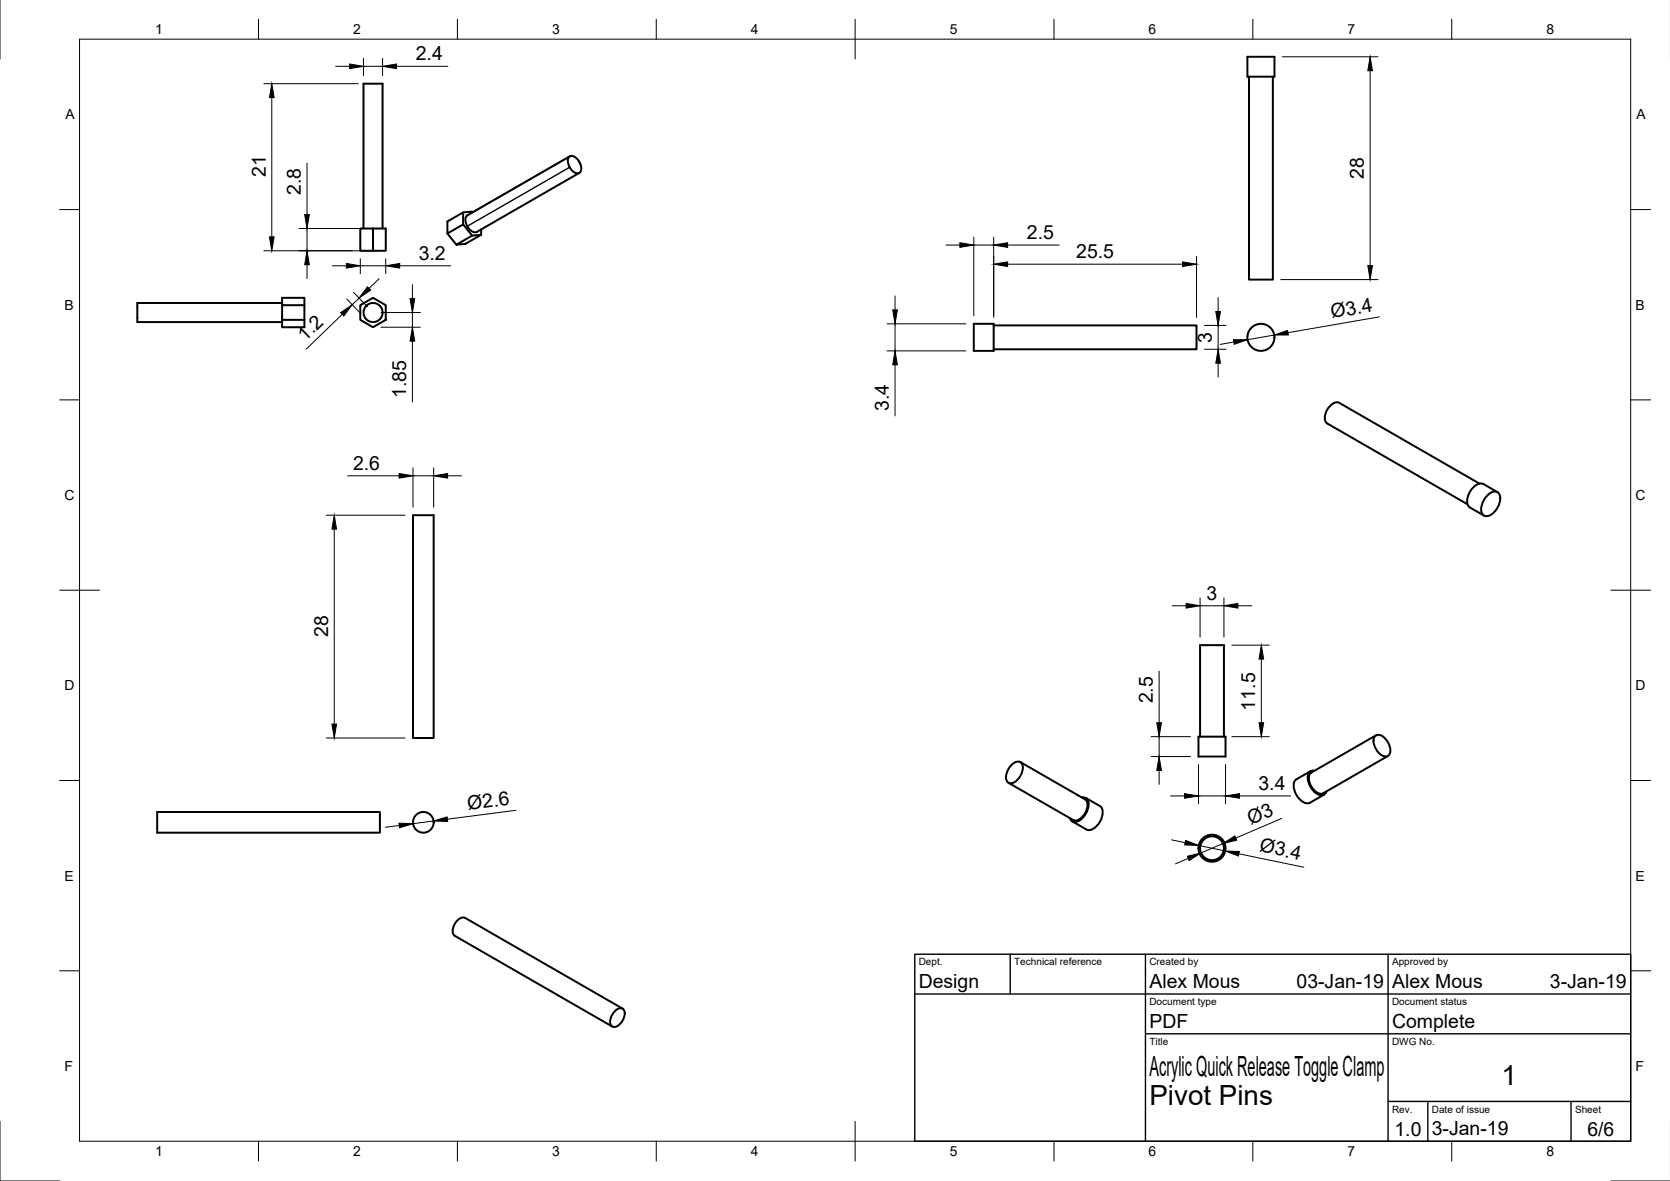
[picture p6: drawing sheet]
<svg xmlns="http://www.w3.org/2000/svg" width="420mm" height="297mm" viewBox="0 0 420 297" stroke-linecap="round" stroke-linejoin="round" font-family="sans-serif">
<!-- layer: Visible -->
<g fill="none" stroke="#000" stroke-width=".5">
<path d="M313.8 14.3h6.8v5h-6.8zM314.2 19.3v51h6v-51M143.1 39.6l.7-.4 1 .4 1 1.1 .4 1.2-.1 1.1-.6 .6-1-.2-.9-.9a3.2 3.2 0 0 1-.5-2.9zM143.3 39.3l-25.7 14.9a2.42 2.42 0 0 0 .1 2.9l1.2 1.1 .6 .2 .4-.1 25.8-14.8M91.4 57.5v-36.5h4.8l.1 36.5M93.8 57.5h-3.2v5.6h3.2v-5.6h3.3v5.6h-3.3M112.6 58.7l2.2 2.8M116.5 53.4v3M118.9 53.4l-.1-.2-2.3 .2-3.9 2.3v3l3.9-2.3 2.3 2.9M121.1 57.7v1.4M71 76.2h-36.4v4.8h36.4M71 76.8v3.7"/>
<path d="M76.6 76.8v-1.9h-5.6v1.9h5.6v3.7M90.6 76.8l3.2-1.9 3.3 1.9v3.7l-3.3 1.8-3.2-1.8zM114.8 61.5l4-2.2 2.3-.2-4 2.2zM71 80.5h5.6v1.8h-5.6zM245 81.4h5v6.9h-5zM250 81.8h51v6.1h-51M103.9 129.6h5.2v56h-5.2zM372.2 121.6l-35.3-20.3a2.98 2.98 0 0 0-3.3 2.4 2.29 2.29 0 0 0 .3 2.8l35.3 20.3M374 124.8a2.22 2.22 0 0 1 2.9-.9 3.8 3.8 0 0 1-.8 4.7 2.22 2.22 0 0 1-2.9 .9 3.8 3.8 0 0 1 .8-4.7zM376.7 123.8l-3.5-2.1a2.6 2.6 0 0 0-3 1.4 4.1 4.1 0 0 0-.7 4.2l3.9 2.4M254.3 192.6a1.81 1.81 0 0 1 2.8-.6 3.9 3.9 0 0 1-3 5 1.81 1.81 0 0 1-.8-2.7zM256.7 191.7l16.3 9.3a2.99 2.99 0 0 1-.4 4.1 2.29 2.29 0 0 1-2.6 1.2l-16.3-9.4"/>
<path d="M301.5 185.3h6.8v5h-6.8zM301.9 185.3v-23h6v23M329.7 194l-3.5 2a2.6 2.6 0 0 0-.4 3.2 4.1 4.1 0 0 0 3.3 2.8l4-2.1M330.7 193.9a1.49 1.49 0 0 0-1.7 1.9 4.9 4.9 0 0 0 3.3 4.2 1.26 1.26 0 0 0 1.4-.9M345.9 185.3a1.81 1.81 0 0 1 2.7 .6l.7 1.1a2.54 2.54 0 0 1-.1 3.1 2.75 2.75 0 0 1-3.2-2 3.2 3.2 0 0 1-.1-2.8zM346.2 184.9l-16.3 9.4a2.98 2.98 0 0 0 .4 4.1 2.29 2.29 0 0 0 2.6 1.1l16.3-9.4M39.5 204.2h56.1v5.2h-56.1zM272.2 200.6a1.49 1.49 0 0 1 1.7 1.9 4.9 4.9 0 0 1-3.3 4.2 1.26 1.26 0 0 1-1.4-.9M273.2 200.7l3.5 2a2.6 2.6 0 0 1 .4 3.3 4.1 4.1 0 0 1-3.3 2.8l-4-2.2M154.9 254.2a1.31 1.31 0 0 1 1.7-.5 1.31 1.31 0 0 1 .5 1.8 3.5 3.5 0 0 1-2.7 2.8 1.63 1.63 0 0 1-.6-2.5zM156.6 253.7l-39.6-22.8a2.29 2.29 0 0 0-2.6 1.5 2.29 2.29 0 0 0 0 3l39.6 22.8"/>
<circle cx="93.9" cy="78.6" r="2.4"/>
<circle cx="317.2" cy="84.8" r="3.4"/>
<circle cx="106.5" cy="206.8" r="2.6"/>
<circle cx="304.9" cy="213.3" r="3.4"/>
<circle cx="304.9" cy="213.3" r="3"/>
</g>
<!-- layer: Visible Narrow -->
<path d="M143.3 39.3l-25.7 14.9M143.3 42.1l-25.7 14.8" fill="none" stroke="#000" stroke-width=".35"/>
<!-- layer: Border -->
<g fill="none" stroke="#000" stroke-width=".25">
<path d="M0 -.1v15M20 9.9h390.3v277.1h-390.3zM65 4.8v5.1M115.1 4.8v5.1M165.1 4.8v5.1M215.1 4.8v10.1M265.2 4.8v5.1M315.2 4.8v5.1M365.2 4.8v5.1M15 52.7h5M410.3 52.7h5M15 100.6h5"/>
<path d="M410.3 100.6h5M15 148.4h10M405.3 148.4h10M15 196.3h5M410.3 196.3h5M15 244.2h5M410.3 244.2h5M0 282v15h15M65 287v5M115.1 287v5M165.1 287v5M215.1 282v10"/>
<path d="M265.2 287v5M315.2 287v5M365.2 287v5M405.3 297h14.9"/>
</g>
<!-- layer: TitleBlock -->
<path d="M230.2 240h180.1v47h-180.1zM230.2 250h180.1M254.2 240v10M288.2 240v47M349.2 240v47M288.2 260h122.1M349.2 277h61.1M359.2 277v10M395.3 277v10" fill="none" stroke="#000" stroke-width=".35"/>
<!-- layer: Dimensions -->
<g fill="none" stroke="#000" stroke-width=".25">
<path d="M84.4 16.7h3.5M91.4 14.7v4.3M91.4 16.7h4.9M96.3 14.7v4.3M99.8 16.7h12.9M322.6 14.3h24.1M344.7 17.8v49M66.4 21h23.7M68.4 24.6v35M75.2 57.5h19.9M77.2 41v13M77.2 57.5v5.6"/>
<path d="M245 59.6v19.8M250 59.6v20.2M66.4 63.1h28.7M77.2 66.6v3.5M83.6 66.8h3.5M86.1 79.1l-9 8.7M87.2 75.2l3.5 3.6M89 73.5l3.5 3.7M90.3 75l-1.7 1.6M90.6 65.1v3.7M90.6 66.8h6.5M95.4 70.1l-2.5 2.4"/>
<path d="M95.9 78.6h9.9M97.1 65.1v3.7M100.6 66.8h12.8M103.8 71.6v3.5M103.8 78.6v3.7M225.2 74.4v3.5M238 61.6h3.5M245 61.6h5M253.5 66.4h44M253.5 61.6h13M301 64.4v15.4M306.5 74.8v3.5"/>
<path d="M322.2 70.3h24.5M347 79.7l-23 4M95.9 82.3h9.9M103.8 85.8v15.3M223.2 81.4h19.8M223.2 88.3h19.8M225.2 81.4v6.9M225.2 91.8v12.8M303 81.8h5.5M303 87.9h5.5M306.5 81.8v6.1M306.5 91.4v3.5"/>
<path d="M310.4 86l-3.4 .6M320.6 84.3l-6.7 1.1M87.5 119.7h12.9M103.9 117.7v9.9M103.9 119.7h5.2M109.1 117.7v9.9M112.6 119.7h3.5M82.1 129.6h19.8M84.1 133.1v49M294.9 152.4h3.5M301.9 150.4v9.9M301.9 152.4h6"/>
<path d="M307.9 150.4v9.9M311.4 152.4h3.5M291.6 168.8v13M309.9 162.3h9.4M317.3 165.8v16M82.1 185.6h19.8M289.6 190.3h9.9M289.6 185.3h9.9M291.6 185.3v5M291.6 193.8v3.5M301.5 192.3v9.9M308.3 192.3v9.9"/>
<path d="M309.9 185.3h9.4M100.5 207.6l-3.5 .5M109.1 206.5l-5.2 .7M129.8 203.8l-17.2 2.2M294.5 200.2h3.5M294.7 211.2l3.5 .7M298.9 215.9l-3.2 1.4M301.5 200.2h6.8M301.6 212.7l6.7 1.3M307.7 212.2l-5.5 2.3M311.7 214.7l16.3 3.4M311.8 200.2h12.9"/>
<path d="M322.5 205.8l-11.6 5"/>
</g>
<g fill="#000" stroke="#000" stroke-width=".25">
<path d="M87.9 16.1l3.5 .6-3.5 .6zM96.3 16.7l3.5-.6v1.2zM344.7 14.3l.6 3.5h-1.2zM68.4 21l.6 3.6h-1.2zM67.8 59.6h1.2l-.6 3.5zM76.7 54h1.1l-.6 3.5zM77.2 63.1l.6 3.5h-1.1zM85.7 78.6l2.9-2-2.1 2.9zM87.1 66.3l3.5 .5-3.5 .6zM92.5 72.1l.8 .9-3 2zM97.1 66.8l3.5-.5v1.1zM103.2 75.1h1.1l-.5 3.5z"/>
<path d="M224.6 77.9h1.2l-.6 3.5zM241.5 61.1l3.5 .5-3.5 .6zM250 66.4l3.5-.5v1.1zM250 61.6l3.5-.5v1.1zM297.5 65.9l3.5 .5-3.5 .6zM305.9 78.3h1.2l-.6 3.5zM344.1 66.8h1.2l-.6 3.5zM103.8 82.3l.5 3.5h-1.1zM225.2 88.3l.6 3.5h-1.2zM306.5 87.9l.6 3.5h-1.2zM310.3 85.5l3.6-.1-3.4 1.2zM320.6 84.3l3.3-1.2 .2 1.1z"/>
<path d="M100.4 119.1l3.5 .6-3.5 .6zM109.1 119.7l3.5-.6v1.2zM84.1 129.6l.6 3.5h-1.2zM298.4 151.8l3.5 .6-3.5 .5zM307.9 152.4l3.5-.6v1.1zM317.3 162.3l.6 3.5h-1.1zM83.5 182.1h1.2l-.6 3.5zM291.6 190.3l.6 3.5h-1.2zM291 181.8h1.2l-.6 3.5zM298 199.6l3.5 .6-3.5 .6zM308.3 200.2l3.5-.6v1.2zM316.8 181.8h1.1l-.6 3.5z"/>
<path d="M100.4 207l3.5 .2-3.4 1zM109.1 206.5l3.4-1 .1 1.1zM298.3 211.4l3.3 1.3-3.5-.2zM298.7 215.4l3.5-.9-3 1.9zM307.7 212.2l3-2 .4 1.1zM308.3 214l3.5 .2-.2 1.1z"/>
</g>
<g font-size="7">
<text x="289.2" y="270.5">Acrylic Quick Release Toggle Clamp</text>
<text x="377.8" y="272.9">1</text>
<text x="289.2" y="278">Pivot Pins</text>
</g>
<g font-size="4.9">
<text x="104.6" y="15.2">2.4</text>
<text x="66.9" y="44.4" transform="rotate(-90 66.9 44.4)">21</text>
<text x="343.2" y="45" transform="rotate(-90 343.2 45)">28</text>
<text x="75.7" y="49.1" transform="rotate(-90 75.7 49.1)">2.8</text>
<text x="105.4" y="65.3">3.2</text>
<text x="258.4" y="60.1">2.5</text>
<text x="270.8" y="64.9">25.5</text>
<text x="335.1" y="80.1" transform="rotate(-10 335.1 80.1)">Ø3.4</text>
<text x="76.7" y="86" transform="rotate(-44 76.7 86)">1.2</text>
<text x="304.9" y="86.2" transform="rotate(-90 304.9 86.2)">3</text>
<text x="102.2" y="100.1" transform="rotate(-90 102.2 100.1)">1.85</text>
<text x="223.6" y="103.3" transform="rotate(-90 223.6 103.3)">3.4</text>
<text x="88.8" y="118.1">2.6</text>
<text x="303.6" y="150.8">3</text>
<text x="82.5" y="160.3" transform="rotate(-90 82.5 160.3)">28</text>
<text x="290.1" y="176.9" transform="rotate(-90 290.1 176.9)">2.5</text>
<text x="315.8" y="178.7" transform="rotate(-90 315.8 178.7)">11.5</text>
<text x="117.8" y="203.7" transform="rotate(-7 117.8 203.7)">Ø2.6</text>
<text x="316.6" y="198.6">3.4</text>
<text x="314.7" y="207.4" transform="rotate(-23 314.7 207.4)">Ø3</text>
<text x="316.7" y="214.1" transform="rotate(12 316.7 214.1)">Ø3.4</text>
<text x="231.2" y="248.5">Design</text>
<text x="289.2" y="248.5">Alex Mous</text>
<text x="326.2" y="248.5">03-Jan-19</text>
<text x="350.2" y="248.5">Alex Mous</text>
<text x="390" y="248.5">3-Jan-19</text>
<text x="289.2" y="258.5">PDF</text>
<text x="350.2" y="258.5">Complete</text>
<text x="350.8" y="285.7">1.0</text>
<text x="360.2" y="285.5">3-Jan-19</text>
<text x="399.4" y="285.7">6/6</text>
</g>
<g font-size="3.5">
<text x="39" y="8.6">1</text>
<text x="88.9" y="8.6">2</text>
<text x="138.9" y="8.6">3</text>
<text x="188.9" y="8.6">4</text>
<text x="239" y="8.6">5</text>
<text x="288.9" y="8.6">6</text>
<text x="339" y="8.6">7</text>
<text x="389.1" y="8.6">8</text>
<text x="16.4" y="30">A</text>
<text x="411.7" y="30">A</text>
<text x="16.2" y="77.9">B</text>
<text x="411.5" y="77.9">B</text>
<text x="16.3" y="125.8">C</text>
<text x="411.5" y="125.8">C</text>
<text x="16.2" y="173.6">D</text>
<text x="411.5" y="173.6">D</text>
<text x="16.3" y="221.5">E</text>
<text x="411.5" y="221.5">E</text>
<text x="16.3" y="269.4">F</text>
<text x="411.5" y="269.4">F</text>
<text x="39" y="290.8">1</text>
<text x="88.9" y="290.8">2</text>
<text x="138.9" y="290.8">3</text>
<text x="188.9" y="290.8">4</text>
<text x="239" y="290.8">5</text>
<text x="288.9" y="290.8">6</text>
<text x="339" y="290.8">7</text>
<text x="389.1" y="290.8">8</text>
</g>
<g font-size="2.5">
<text x="231.2" y="242.8">Dept.</text>
<text x="255.2" y="242.8">Technical reference</text>
<text x="289.2" y="242.8">Created by</text>
<text x="350.2" y="242.8">Approved by</text>
<text x="289.2" y="252.8">Document type</text>
<text x="350.2" y="252.8">Document status</text>
<text x="289.2" y="262.8">Title</text>
<text x="350.2" y="262.8">DWG No.</text>
<text x="350.2" y="279.8">Rev.</text>
<text x="360.2" y="279.8">Date of issue</text>
<text x="396.3" y="279.8">Sheet</text>
</g>
</svg>
